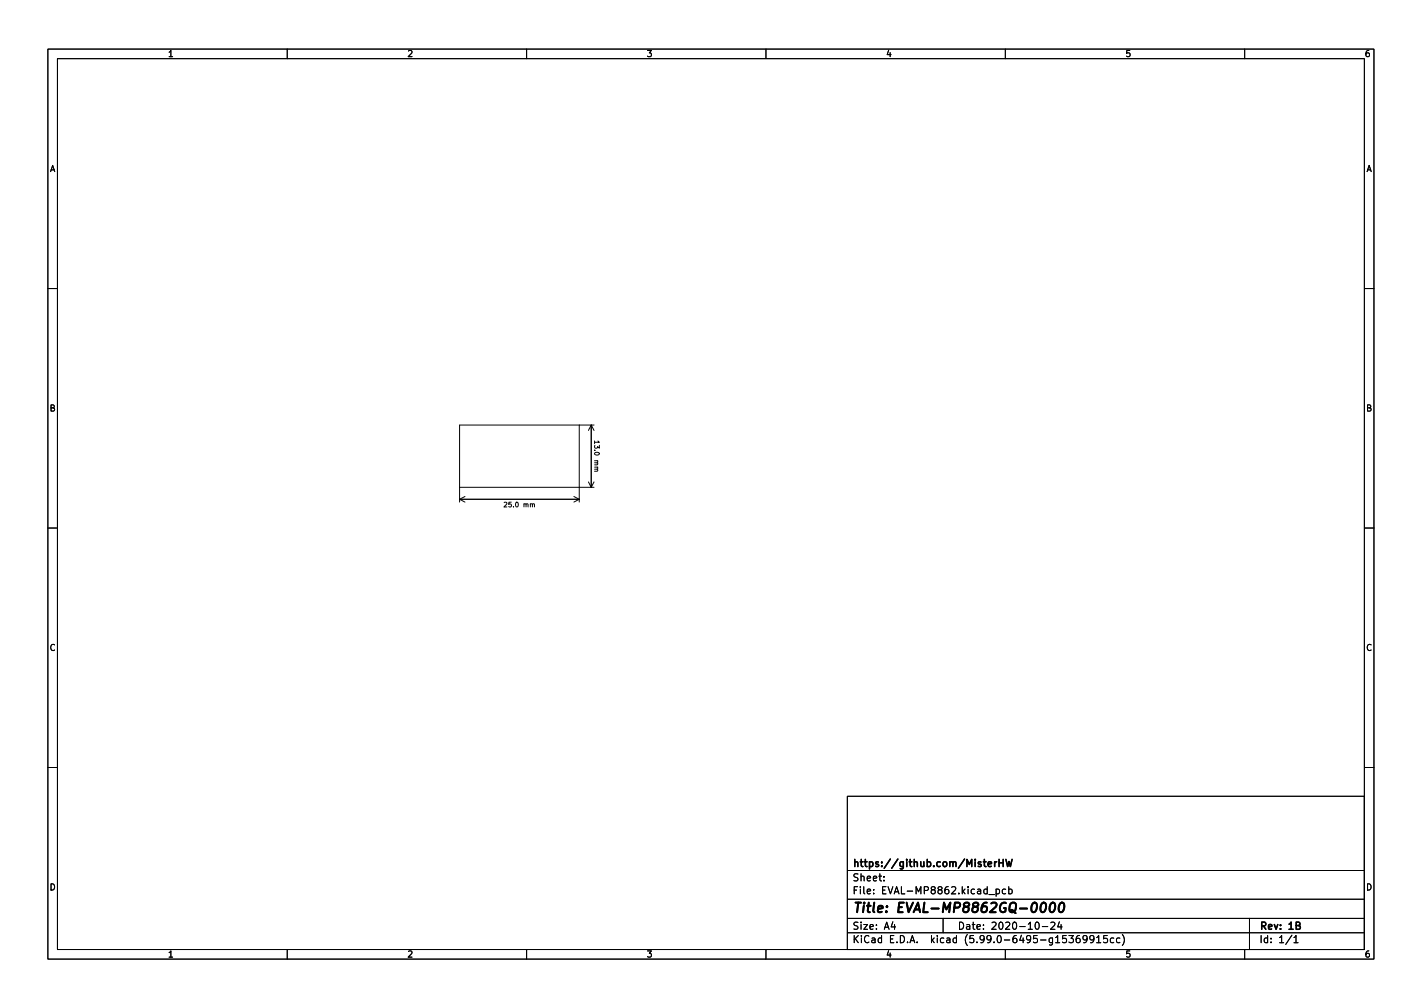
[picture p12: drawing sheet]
<svg xmlns="http://www.w3.org/2000/svg" width="297mm" height="210mm" viewBox="0 0 297 210" stroke-linecap="round" stroke-linejoin="round" font-family="sans-serif">
<g fill="none" stroke="#000" stroke-width=".21">
<path d="M10 10.2h277v190.1h-277zM12 12.2h273v186.1h-273zM60 10.2v2M110 10.2v2M160 10.2v2M210 10.2v2M260 10.2v2M10 60.2h2M285 60.2h2M121 88.7v16.1M123.5 88.7v13M123.5 88.7l-.6 1.2"/>
<path d="M123.5 88.7l.6 1.2M124.1 88.7h-28.1v16.1M124.2 92.1v.5M124.9 92.1l.3 .2h-1M10 110.2h2M96 101.7h28.1M96 104.2h25M96 104.2l1.1 .6M97.1 103.7l-1.1 .5M119.9 103.7l1.1 .5M121 104.2l-1.1 .6M122.9 100.6l.6 1.1"/>
<path d="M124.1 100.6l-.6 1.1M285 110.2h2M10 160.2h2M177 166.3h108v32h-108zM285 160.2h2M60 198.3v2M110 198.3v2M160 198.3v2M177 194.8h108M177 191.8h108M177 187.8h108M177 181.8h108"/>
<path d="M184.6 183.8v.1M184.6 183v.1M186.5 192.5l-.4 1h1M186.9 193v1M197 191.8v3M206.6 186.8h1.1M208.1 185.7l.4-.1 .3 .3-.2 .7h-.5M208.1 185.6v1.5M210 198.3v2M210.1 185.7l-.5-.1-.2 .3 .1 .7h.6M210.7 185.7l.4-.1 .3 .3-.1 .7h-.6M210.7 185.1v1.5"/>
<path d="M216.4 192.7l.2-.2a.8 .8 0 0 1 .5 .8 .8 .8 0 0 1-.5 .7l-.2-.1-.2-.4zM217.7 193.5h1.2M219.5 192.7l.6-.2 .3 .5-1 1h1M221.3 192.5l-.4 1h1M221.6 193v1M223.3 195.3h.9l-.5 .6 .4 .1v.7l-.2 .1-.6-.1M225.5 195.3l-.4 .1a1.01 1.01 0 0 0 0 1.4l.5-.1v-.5l-.2-.3-.5 .1-.1 .2M227.1 196l-.3 .3h-.3l-.3-.3 .2-.6 .4-.1 .2 .2a.99 .99 0 0 1-.4 1.3h-.2M228.5 196l-.3 .3h-.3l-.3-.3 .2-.6 .4-.1 .2 .2a.99 .99 0 0 1-.3 1.3h-.3M229.1 195.8l.4-.5v1.5M229.1 196.8h.8M231.3 195.3h-.7l-.1 .7 .2-.1 .5 .1 .2 .2-.1 .5-.2 .1-.6-.1"/>
<path d="M232.6 195.9l-.4-.1-.3 .3 .2 .7h.5M233.9 195.9l-.4-.1-.3 .3 .2 .7h.5M234.4 195.1a1.72 1.72 0 0 1 0 2.3M260 198.3v2M261 191.8v6.5M269.9 195.3l-1.3 1.9M270.3 195.8l.4-.5v1.5M270.3 196.8h.8"/>
</g>
<path d="M207.8 179.9v1M208.2 179.9l-.4 .3M208.7 179.4v1.5M209.6 179.4v1.5M210.1 179.4l.4 1.5 .3-1 .3 1 .3-1.5M208.7 180.1h.9M270.8 193.2h.6l.2-.2-.1-.3-.7-.2v1.5h.5l.3-.1v-.4l-.3-.3" fill="none" stroke="#000" stroke-width=".3"/>
<path d="M217.6 188.7l.5-.2a1.19 1.19 0 0 1-.4 2l-.3-.2a1.69 1.69 0 0 1 .2-1.6zM219.5 188.7l.5-.2a1.19 1.19 0 0 1-.4 2l-.3-.2a1.69 1.69 0 0 1 .2-1.6zM221.5 188.7l.5-.2a1.19 1.19 0 0 1-.5 2l-.2-.2a1.69 1.69 0 0 1 .2-1.6z" fill="none" stroke="#000" stroke-width=".4"/>
<text font-size="2.8" x="178" y="190.6">Title: EVAL-MP8862GQ-0000</text>
<g font-size="2.1">
<text x="178" y="184">Sheet:</text>
<text x="178" y="181">https://github.com/MisterHW</text>
<text x="178" y="186.7">File: EVAL-MP8862.kicad_pcb</text>
<text x="178" y="196.9">KiCad E.D.A. kicad (5.99.0-6495-g15369915cc)</text>
<text x="178" y="194.1">Size: A4</text>
<text x="200" y="194.1">Date: 2020-10-24</text>
<text x="263" y="194.1">Rev: 1B</text>
<text x="263" y="196.9">Id: 1/1</text>
</g>
<g font-size="1.8">
<text x="35" y="11.9">1</text>
<text x="85" y="11.9">2</text>
<text x="135" y="11.9">3</text>
<text x="185" y="11.9">4</text>
<text x="235" y="11.9">5</text>
<text x="285" y="11.9">6</text>
<text x="10.3" y="35.9">A</text>
<text x="285.3" y="35.9">A</text>
<text x="10.3" y="85.9">B</text>
<text x="285.3" y="85.9">B</text>
<text x="10.3" y="135.9">C</text>
<text x="285.3" y="135.9">C</text>
<text x="10.3" y="185.9">D</text>
<text x="285.3" y="185.9">D</text>
<text x="35" y="199.9">1</text>
<text x="85" y="199.9">2</text>
<text x="135" y="199.9">3</text>
<text x="185" y="199.9">4</text>
<text x="235" y="199.9">5</text>
<text x="285" y="199.9">6</text>
</g>
<g font-size="1.4">
<text x="124.2" y="92.5" transform="rotate(90 124.2 92.5)">13.0 mm</text>
<text x="105.7" y="105.9">25.0 mm</text>
</g>
</svg>
